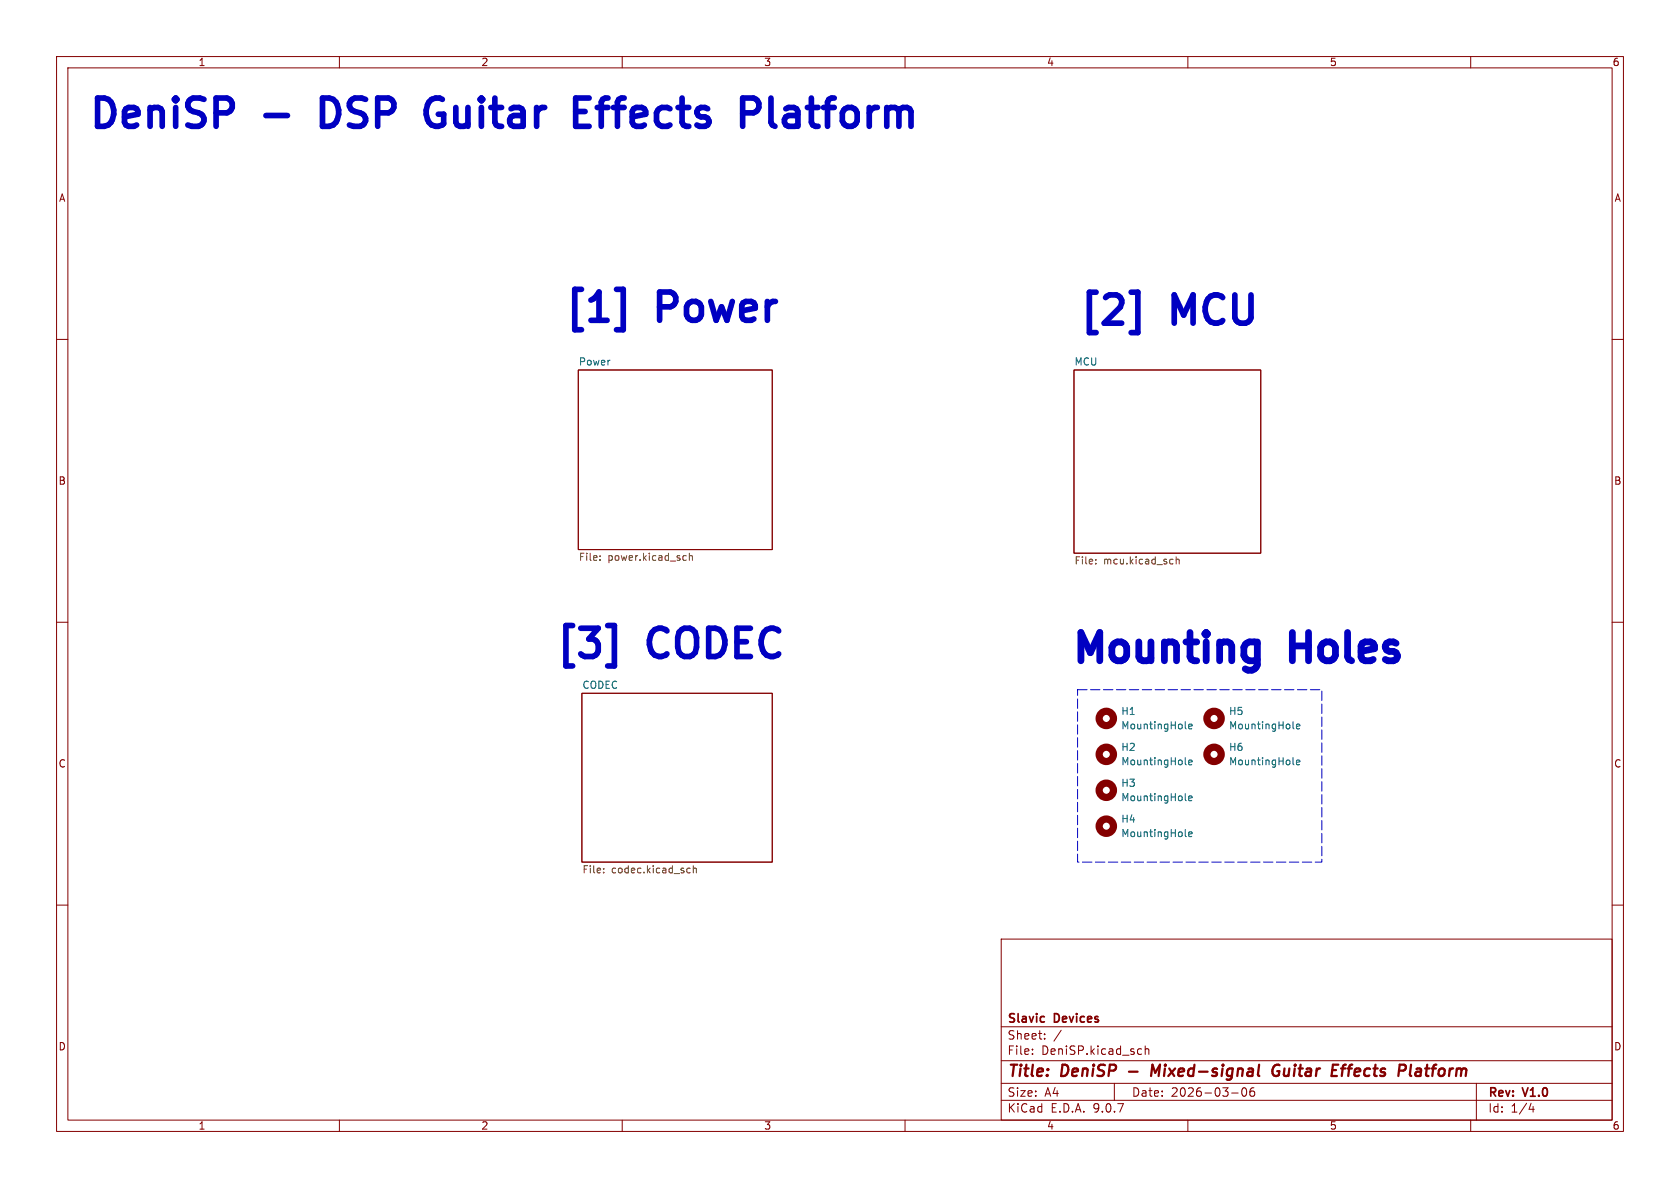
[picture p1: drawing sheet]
<svg xmlns="http://www.w3.org/2000/svg" width="297mm" height="210mm" viewBox="0 0 297 210" stroke-linecap="round" stroke-linejoin="round" font-family="sans-serif">
<g fill="none" stroke="#840000" stroke-width=".18">
<path d="M10 10h277v190h-277zM12 12h273v186h-273zM60 10v2M110 10v2M160 10v2M210 10v2M260 10v2M10 60h2M102.2 65.4h34.3v31.8h-34.3zM189.9 65.4h33v32.4h-33zM285 60h2M10 110h2"/>
<path d="M285 110h2M102.9 122.6h33.6v29.8h-33.6zM10 160h2M177 166h108v32h-108zM285 160h2M60 198v2M110 198v2M160 198v2M177 194.5h108M177 191.5h108M177 187.5h108M177 181.5h108"/>
<path d="M182.5 186.3v.1M182.5 185.5v.1M184.7 183.6v.1M184.7 182.8v.1M187.6 182.1l-1.3 2M197 191.5v3M201.4 185.4l.4 .1M201.8 186.3l-.4 .1M202.5 185.5l.2-.1 .3 .1 .1 .9M202.5 184.9v1.5M210 198v2M217.7 193.2h1.2"/>
<path d="M219.7 192.4a.81 .81 0 0 0 .3 1.4l.2-.1 .2-.5-.2-.8M221.2 192.4a1.17 1.17 0 0 0-.1 1.3h.6l.1-.5-.3-.3h-.4l-.1 .3M260 198v2M261 191.5v6.5M270.7 195l-.4 1.1h.9M271 195.6v1"/>
</g>
<path d="M199.6 189.4h1.5M205.1 188.2l-.9 1.4-.5-1.4-.2 2M226.2 188.3a1.02 1.02 0 0 0-1.2 .6 1.02 1.02 0 0 0 .5 1.3l.6-.2 .1-.6h-.4M237.1 188.9h.7M237.9 188.2l-.4 .1-.1 .2-.2 1.7M249.5 188.2l-.3 1.7 .3 .3M250.5 189.4a.4 .4 0 0 0-.3 .4 .4 .4 0 0 0 .2 .4h.5M250.6 188.9l-.2 .1" fill="none" stroke="#840000" stroke-width=".4"/>
<g fill="none" stroke="#725600" stroke-width=".18">
<path d="M106.1 98.9v.2M106.1 98.3v.1M121 98.2l.3 .1M121.3 99l-.3 .1M121.9 98.3l.2-.1 .3 .1v.8M121.9 97.8v1.3M193.7 99.6v.1M193.7 98.9v.1M207.3 98.9h.1M207.4 99.6l-.1 .1M207.9 98.4v1.3M207.9 99l.2-.1h.3l.1 .8"/>
<path d="M106.7 154.2v.1M106.7 153.5v.1M121.7 153.5h.3M122 154.2l-.3 .1M122.6 153.6l.1-.1h.3l.1 .8M122.6 153v1.3"/>
</g>
<g fill="none" stroke="#840000" stroke-width="1.3">
<circle cx="195.6" cy="127" r="1.27"/>
<circle cx="195.6" cy="133.3" r="1.27"/>
<circle cx="195.6" cy="139.7" r="1.27"/>
<circle cx="214.6" cy="127" r="1.27"/>
<circle cx="214.6" cy="133.3" r="1.27"/>
<circle cx="195.6" cy="146" r="1.27"/>
</g>
<path d="M209.5 135l.2 .2M209.5 128.7l.2 .1M210.1 134.8l.6-.1v-.3h-.4l-.2 .1 .1 .6h.5M210.1 128.4l.6-.1v-.2l-.4-.1-.2 .2 .1 .6h.5M228.6 135l.2 .2M228.6 128.7l.2 .1M229.2 134.8l.6-.1-.1-.3h-.3l-.2 .1 .1 .6h.4M229.2 128.4l.6-.1-.1-.2-.3-.1-.2 .2 .1 .6h.4M209.5 141.4l.2 .1M209.5 147.7l.2 .2M210.1 141.1l.6-.1v-.2l-.4-.1-.2 .2 .1 .6h.5M210.1 147.5l.6-.1v-.3h-.4l-.2 .1 .1 .6h.5" fill="none" stroke="#006464" stroke-width=".18"/>
<path d="M221.8 113.5l.5 .2M222.3 113.5v4l-.5 .7M222.3 116.6l-.5 .2" fill="none" stroke="#0000c2" stroke-width="1.2"/>
<path d="M77.7 17.3a1.78 1.78 0 0 0-2.1 1.2 3.2 3.2 0 0 0 .7 3.6l.7 .2h.5M101.8 17.3h2.4M101.8 19.7h1.6M105.6 19h1.9M131.3 17.3h1.9a1.36 1.36 0 0 1 1 1.3 1.36 1.36 0 0 1-1 1.4h-1.9M136.3 17.3v4.3l.2 .5 .5 .2M47 20.4h3.8M101.8 22.3h2.4M109 51.1h1.2v7.2h-1.2M200 51.7h1.2v7.1h-1.2M107.4 110.6h1.2v7.1h-1.2" fill="none" stroke="#0000c2" stroke-width="1"/>
<path d="M190.5 121.9h43.2v30.5h-43.2z" fill="none" stroke="#0000c2" stroke-width=".18" stroke-dasharray="1.7 .6"/>
<g font-size="7" fill="#0000c2">
<text x="15.1" y="24.1">DeniSP</text>
<text x="58.8" y="24.1">DSP</text>
<text x="79.4" y="24.1">Guitar</text>
<text x="107.6" y="24.1">Effects</text>
<text x="139.1" y="24.1">Platform</text>
<text x="99.2" y="58.4">[1]</text>
<text x="116.4" y="58.4">Power</text>
<text x="190.2" y="58.9">[2]</text>
<text x="207.4" y="58.9">MCU</text>
<text x="97.6" y="117.8">[3]</text>
<text x="114.9" y="117.8">CODEC</text>
<text x="188.6" y="118.9">Mounting</text>
<text x="228.6" y="118.9">Holes</text>
</g>
<g font-size="2.8" fill="#840000">
<text x="178" y="190.9">Title:</text>
<text x="187.7" y="190.9">DeniSP</text>
<text x="205.2" y="190.9">Mixed-signal</text>
<text x="227.4" y="190.9">Guitar</text>
<text x="238.7" y="190.9">Effects</text>
<text x="251.3" y="190.9">Platform</text>
</g>
<g font-size="2.1" fill="#840000">
<text x="178" y="184">Sheet:</text>
<text x="178" y="181.2">Slavic</text>
<text x="186.5" y="181.2">Devices</text>
<text x="178" y="186.7">File:</text>
<text x="184.1" y="186.7">DeniSP.kicad_sch</text>
<text x="178" y="196.9">KiCad</text>
<text x="178" y="194.1">Size:</text>
<text x="184.7" y="194.1">A4</text>
<text x="185.7" y="196.9">E.D.A.</text>
<text x="193.3" y="196.9">9.0.7</text>
<text x="200" y="194.1">Date:</text>
<text x="207" y="194.1">2026-03-06</text>
<text x="263" y="194.3">Rev:</text>
<text x="263" y="196.9">Id:</text>
<text x="267.1" y="196.9">1/4</text>
<text x="269.4" y="194.3">V1.0</text>
</g>
<g font-size="1.8" fill="#840000">
<text x="35" y="11.9">1</text>
<text x="85" y="11.9">2</text>
<text x="135" y="11.9">3</text>
<text x="185" y="11.9">4</text>
<text x="235" y="11.9">5</text>
<text x="285" y="11.9">6</text>
<text x="10.3" y="35.9">A</text>
<text x="285.3" y="35.9">A</text>
<text x="10.3" y="85.9">B</text>
<text x="285.3" y="85.9">B</text>
<text x="10.3" y="135.9">C</text>
<text x="285.3" y="135.9">C</text>
<text x="10.3" y="185.9">D</text>
<text x="285.3" y="185.9">D</text>
<text x="35" y="199.9">1</text>
<text x="85" y="199.9">2</text>
<text x="135" y="199.9">3</text>
<text x="185" y="199.9">4</text>
<text x="235" y="199.9">5</text>
<text x="285" y="199.9">6</text>
</g>
<g font-size="1.8" fill="#006464">
<text x="102.2" y="64.7">Power</text>
<text x="189.9" y="64.7">MCU</text>
<text x="102.9" y="121.8">CODEC</text>
<text x="198.1" y="126.6">H1</text>
<text x="198.1" y="129.1">MountingHole</text>
<text x="217.2" y="126.6">H5</text>
<text x="217.2" y="129.1">MountingHole</text>
<text x="198.1" y="132.9">H2</text>
<text x="198.1" y="135.5">MountingHole</text>
<text x="217.2" y="132.9">H6</text>
<text x="217.2" y="135.5">MountingHole</text>
<text x="198.1" y="139.3">H3</text>
<text x="198.1" y="141.8">MountingHole</text>
<text x="198.1" y="145.6">H4</text>
<text x="198.1" y="148.2">MountingHole</text>
</g>
<g font-size="1.8" fill="#725600">
<text x="102.2" y="99.5">File:</text>
<text x="107.5" y="99.5">power.kicad_sch</text>
<text x="189.9" y="100.1">File:</text>
<text x="195.1" y="100.1">mcu.kicad_sch</text>
<text x="102.9" y="154.7">File:</text>
<text x="108.1" y="154.7">codec.kicad_sch</text>
</g>
</svg>
